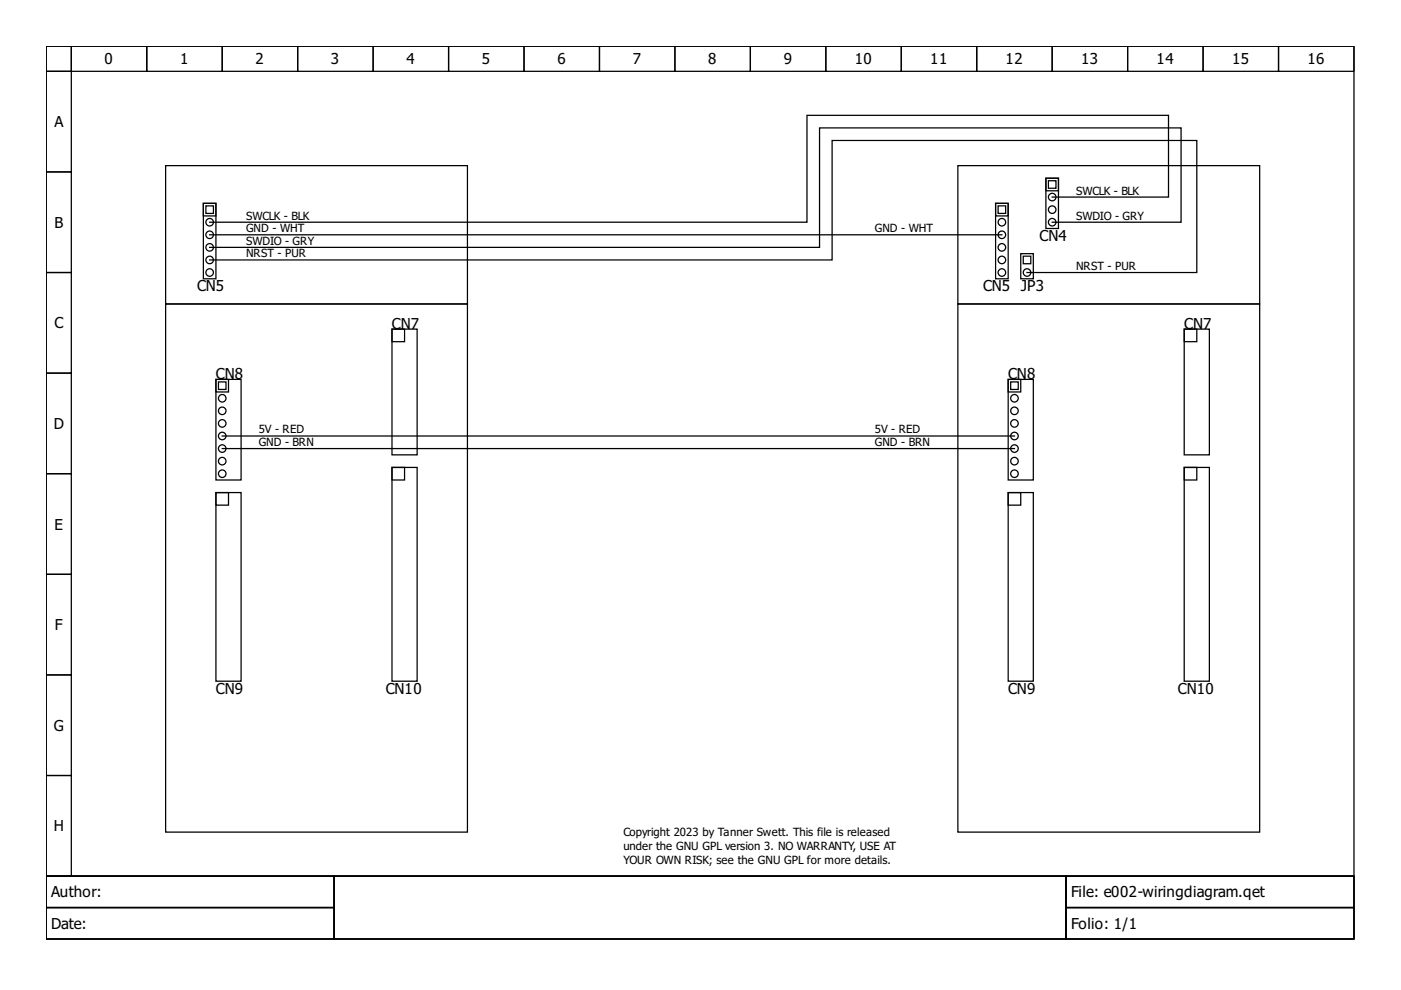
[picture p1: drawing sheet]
<svg xmlns="http://www.w3.org/2000/svg" width="297mm" height="210mm" viewBox="0 0 297 210" stroke-linecap="round" stroke-linejoin="round" font-family="sans-serif">
<g fill="none" stroke="#000" stroke-width=".27">
<path d="M9.8 9.8h277.3v176h-277.3zM9.8 9.8h5.3v5.3h-5.3zM9.8 15.1h5.3v21.4h-5.3zM15.1 9.8h16v5.3h-16zM31.1 9.8h16v5.3h-16zM47.1 9.8h16v5.3h-16zM63.1 9.8h16v5.3h-16zM79.1 9.8h16v5.3h-16zM95.1 9.8h16v5.3h-16zM111.1 9.8h16v5.3h-16zM127.1 9.8h16v5.3h-16zM143.1 9.8h16v5.3h-16z"/>
<path d="M159.1 9.8h16v5.3h-16zM175.1 9.8h16v5.3h-16zM191.1 9.8h16v5.3h-16zM207.1 9.8h16v5.3h-16zM223.1 9.8h16v5.3h-16zM239.1 9.8h16v5.3h-16zM255.1 9.8h16v5.3h-16zM271.1 9.8h16v5.3h-16zM9.8 36.5h5.3v21.3h-5.3zM35.1 35.1h64v29.3h-64zM203.1 35.1h64v29.3h-64zM221.7 37.8h2.7v10.6h-2.7z"/>
<path d="M221.7 37.8h2.7v2.7h-2.7zM222.3 38.3h1.6v1.6h-1.6zM9.8 57.8h5.3v21.3h-5.3zM43.1 43.1h2.7v16h-2.7zM43.1 43.1h2.7v2.7h-2.7zM43.6 43.6h1.6v1.6h-1.6zM44.4 49.8h168M44.4 55.1h132v-25.3h77.3v28h-35.9M211.1 43.1h2.7v16h-2.7zM211.1 43.1h2.7v2.7h-2.7zM211.6 43.6h1.6v1.6h-1.6zM216.4 53.8h2.7v5.3h-2.7z"/>
<path d="M217 54.3h1.6v1.6h-1.6zM223.1 41.8h24.6v-17.3h-76.6v22.6h-126.7M223.1 47.1h27.3v-20h-76.6v25.3h-129.4M9.8 79.1h5.3v21.3h-5.3zM35.1 64.4h64v112h-64zM83.1 69.8h5.3v26.6h-5.3zM83.1 69.8h2.7v2.6h-2.7zM203.1 64.4h64v112h-64zM251.1 69.8h5.3v26.6h-5.3zM251.1 69.8h2.6v2.6h-2.6zM45.8 80.4h5.3v21.4h-5.3zM45.8 80.4h2.6v2.7h-2.6z"/>
<path d="M46.3 81h1.6v1.6h-1.6zM47.1 92.4h168M47.1 95.1h168M83.1 99.1h5.3v45.3h-5.3zM83.1 99.1h2.7v2.7h-2.7zM213.8 80.4h5.3v21.4h-5.3zM213.8 80.4h2.6v2.7h-2.6zM214.3 81h1.6v1.6h-1.6zM251.1 99.1h5.3v45.3h-5.3zM251.1 99.1h2.6v2.7h-2.6zM9.8 100.4h5.3v21.4h-5.3zM45.8 104.4h5.3v40h-5.3z"/>
<path d="M45.8 104.4h2.6v2.7h-2.6zM213.8 104.4h5.3v40h-5.3zM213.8 104.4h2.6v2.7h-2.6zM9.8 121.8h5.3v21.3h-5.3zM9.8 143.1h5.3v21.3h-5.3zM9.8 164.4h5.3v21.4h-5.3zM9.8 185.8h277.3v13.3h-277.3zM9.8 185.8h61v6.6h-61zM9.8 192.4h61v6.7h-61zM70.8 185.8h155.2v13.3h-155.2zM226 185.8h61.1v6.6h-61.1zM226 192.4h61.1v6.7h-61.1z"/>
<circle cx="44.4" cy="55.1" r=".8"/>
<circle cx="44.4" cy="52.4" r=".8"/>
<circle cx="44.4" cy="49.8" r=".8"/>
<circle cx="44.4" cy="47.1" r=".8"/>
<circle cx="44.4" cy="57.8" r=".8"/>
<circle cx="212.4" cy="55.1" r=".8"/>
<circle cx="212.4" cy="52.4" r=".8"/>
<circle cx="212.4" cy="47.1" r=".8"/>
<circle cx="212.4" cy="49.8" r=".8"/>
<circle cx="212.4" cy="57.8" r=".8"/>
<circle cx="217.8" cy="57.8" r=".8"/>
<circle cx="223.1" cy="44.4" r=".8"/>
<circle cx="223.1" cy="41.8" r=".8"/>
<circle cx="223.1" cy="47.1" r=".8"/>
<circle cx="47.1" cy="97.8" r=".8"/>
<circle cx="47.1" cy="95.1" r=".8"/>
<circle cx="47.1" cy="89.8" r=".8"/>
<circle cx="47.1" cy="92.4" r=".8"/>
<circle cx="47.1" cy="87.1" r=".8"/>
<circle cx="47.1" cy="84.4" r=".8"/>
<circle cx="215.1" cy="92.4" r=".8"/>
<circle cx="215.1" cy="87.1" r=".8"/>
<circle cx="215.1" cy="97.8" r=".8"/>
<circle cx="215.1" cy="95.1" r=".8"/>
<circle cx="215.1" cy="84.4" r=".8"/>
<circle cx="215.1" cy="89.8" r=".8"/>
<circle cx="47.1" cy="100.4" r=".8"/>
<circle cx="215.1" cy="100.4" r=".8"/>
</g>
<g font-size="3.2">
<text x="22.2" y="13.7">0</text>
<text x="38.2" y="13.7">1</text>
<text x="54.2" y="13.7">2</text>
<text x="70.2" y="13.7">3</text>
<text x="86.2" y="13.7">4</text>
<text x="102.2" y="13.7">5</text>
<text x="118.2" y="13.7">6</text>
<text x="134.2" y="13.7">7</text>
<text x="150.2" y="13.7">8</text>
<text x="166.2" y="13.7">9</text>
<text x="181.2" y="13.7">10</text>
<text x="197.2" y="13.7">11</text>
<text x="213.2" y="13.7">12</text>
<text x="229.2" y="13.7">13</text>
<text x="245.2" y="13.7">14</text>
<text x="261.2" y="13.7">15</text>
<text x="277.2" y="13.7">16</text>
<text x="11.5" y="27">A</text>
<text x="11.5" y="48.3">B</text>
<text x="220.4" y="51.1">CN4</text>
<text x="41.8" y="61.8">CN5</text>
<text x="208.4" y="61.8">CN5</text>
<text x="216.4" y="61.8">JP3</text>
<text x="11.5" y="69.6">C</text>
<text x="83.1" y="69.8">CN7</text>
<text x="251.1" y="69.8">CN7</text>
<text x="45.8" y="80.4">CN8</text>
<text x="213.8" y="80.4">CN8</text>
<text x="11.4" y="91">D</text>
<text x="11.5" y="112.3">E</text>
<text x="11.7" y="133.6">F</text>
<text x="45.8" y="147.1">CN9</text>
<text x="81.8" y="147.1">CN10</text>
<text x="213.8" y="147.1">CN9</text>
<text x="249.7" y="147.1">CN10</text>
<text x="11.4" y="155">G</text>
<text x="11.4" y="176.3">H</text>
<text x="10.9" y="190.3">Author:</text>
<text x="227.1" y="190.3">File: e002-wiringdiagram.qet</text>
<text x="10.9" y="197">Date:</text>
<text x="227.1" y="197">Folio: 1/1</text>
</g>
<g font-size="2.4">
<text x="228.1" y="41.3">SWCLK - BLK</text>
<text x="52.2" y="46.6">SWCLK - BLK</text>
<text x="228.1" y="46.6">SWDIO - GRY</text>
<text x="52.2" y="49.2">GND - WHT</text>
<text x="52.2" y="51.9">SWDIO - GRY</text>
<text x="185.5" y="49.2">GND - WHT</text>
<text x="52.2" y="54.6">NRST - PUR</text>
<text x="228.1" y="57.2">NRST - PUR</text>
<text x="54.8" y="91.9">5V - RED</text>
<text x="54.8" y="94.6">GND - BRN</text>
<text x="185.5" y="91.9">5V - RED</text>
<text x="185.5" y="94.6">GND - BRN</text>
<text x="132.2" y="177.2">Copyright 2023 by Tanner Swett. This file is released</text>
<text x="132.2" y="180.2">under the GNU GPL version 3. NO WARRANTY, USE AT</text>
<text x="132.2" y="183.1">YOUR OWN RISK; see the GNU GPL for more details.</text>
</g>
</svg>
